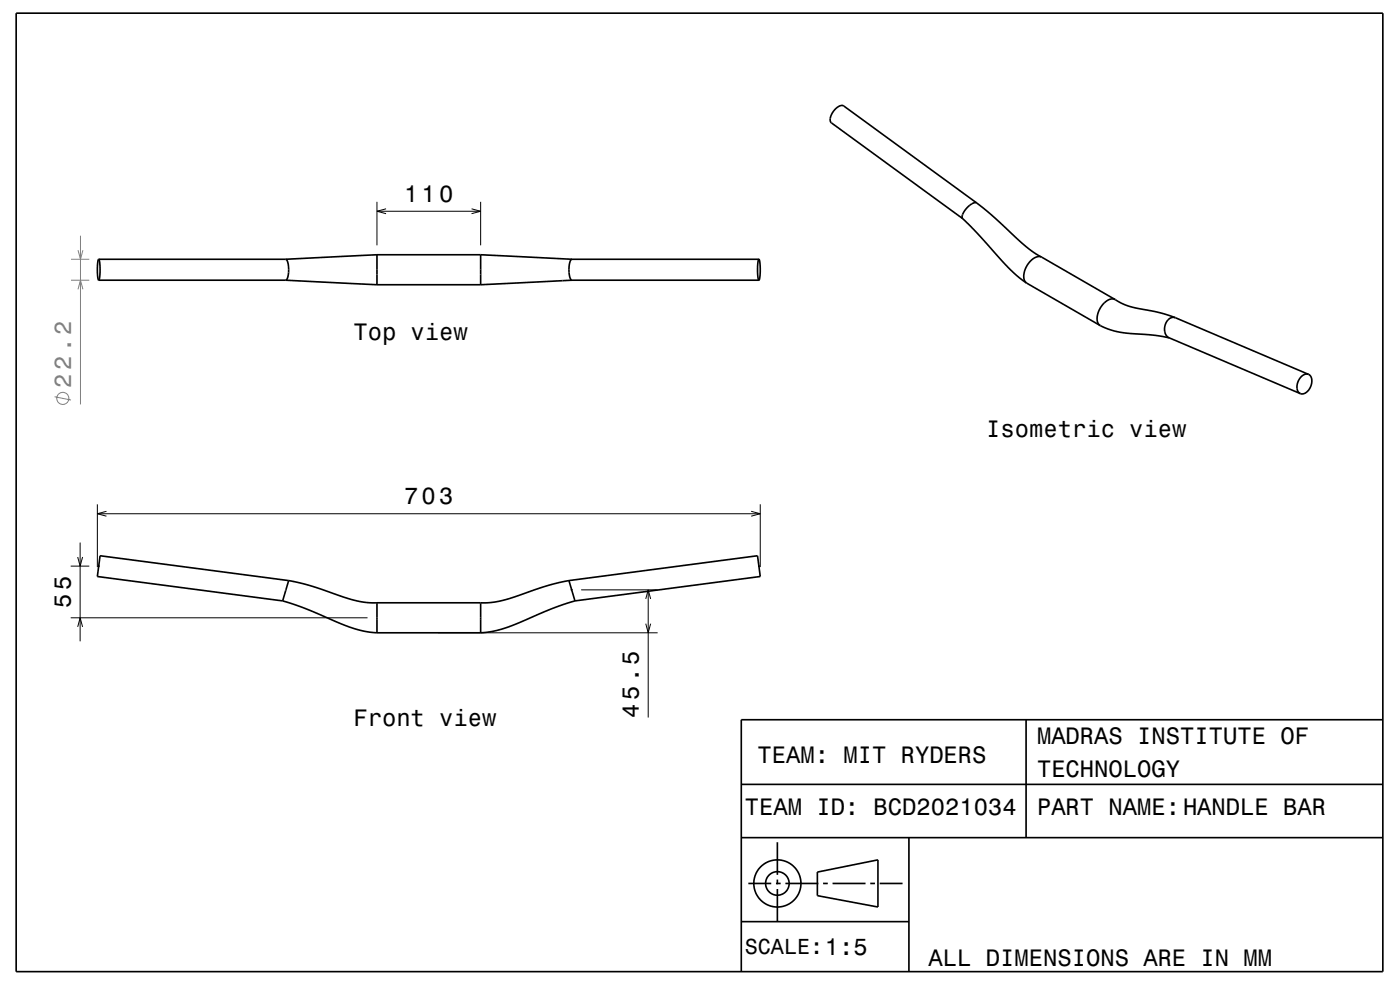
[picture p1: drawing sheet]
<svg xmlns="http://www.w3.org/2000/svg" width="297mm" height="210mm" viewBox="0 0 297 210" stroke-linecap="round" stroke-linejoin="round" font-family="sans-serif">
<g fill="none" stroke="#000" stroke-width=".21">
<path d="M80 42.8v9.2M80 44.8h22M81.9 44.3l-1.9 .5 1.9 .5M100 44.3l2 .5-2 .5M102 42.8v9.2M16.5 118.2l.5 1.9 .5-1.9M17 115.1v20.9M20.7 107v13.3M20.7 109h140.6M22.6 108.5l-1.9 .5 1.9 .5M159.3 108.5l2 .5-2 .5M161.3 107v13.3"/>
<path d="M15 131h63M15 120.1h3.9M16.5 133l.5-2 .5 2M93 134.2h46.5M123.3 125.1h16.2M137 132.3l.5 1.9 .5-1.9M137 127l.5-1.9 .5 1.9M137.5 125.1v27.1"/>
</g>
<g fill="none" stroke="#808080" stroke-width=".21">
<path d="M15.1 59.4h3.8M15.1 55h3.8M16.6 53.1l.5 1.9 .5-1.9M17.1 50v35.8M16.6 61.4l.5-2 .5 2M11.6 84.2l3.5 .7"/>
<circle cx="13.3" cy="84.5" r="1.28"/>
</g>
<g fill="none" stroke="#000" stroke-width=".35">
<path d="M3.4 2.8h290v203.3h-290zM20.9 55h39.7a3.6 3.6 0 0 1 .6 3.2l-.3 .9-.3 .3h-39.7M20.9 55a8.7 8.7 0 0 0 0 4.4M20.9 55a8.7 8.7 0 0 1 0 4.4M60.6 59.4l19.4 1M80 54l-19.4 1M80 54v6.4M80 54h22M102 54l19.3 1M102 54v6.4M121.3 55a3.7 3.7 0 0 0-.5 3.3l.2 .9 .3 .2M121.3 55h39.7"/>
<path d="M121.3 59.4h39.7M121.3 59.4l-19.3 1M161 55a8.7 8.7 0 0 1 0 4.4M161 55a8.7 8.7 0 0 0 0 4.4M207.2 43.1a3.1 3.1 0 0 0-2.7 1.9l-.4 .8a1 1 0 0 0 .7 1.1l3.3 3.4 5.7 6.4 2.1 1.9 1.9 1.4M207.2 43.1l-28.2-20.6a2.31 2.31 0 0 0-2.5 1.5l-.4 1.2 .2 .8 27.9 20.4M207.2 43.1h.1M207.2 43.1l3.7 3 6.6 6.1 2 1.5 1.5 .8M221 54.5a2.94 2.94 0 0 0-3.2 2 2.76 2.76 0 0 0 0 3.5M221 54.5l15.6 9M80 60.4h22M217.8 60l15.6 9.1"/>
<path d="M233.4 69.1l2 .8 2.5 .6 6.9 .6 3.3 .6M236.6 63.5a2.81 2.81 0 0 0-3.2 1.9 2.78 2.78 0 0 0 0 3.7M236.6 63.5l1.3 .8 1.8 .7 6.2 1.3 3.4 1.1M249.3 67.4a2.09 2.09 0 0 0-2.3 2.4l.1 .3a1.8 1.8 0 0 0 .9 1.5l27.9 11.9M249.3 67.4l28.3 12M277.6 79.4a2.37 2.37 0 0 1-.2 3.6 1.47 1.47 0 0 1-1.5 .5M277.6 79.4a2.33 2.33 0 0 0-2.4 2.4l-.1 .5a1.37 1.37 0 0 0 .8 1.2M60 127.5l4.5 1.5 9.8 4.1 3 .8 2.7 .3M61.2 123.2l4.5 1 9.7 3.2 2.3 .4 2.3 .1M61.2 123.2l-1.2 4.3M61.2 123.2l-40-5.3-.5 4.4 39.3 5.2M80 127.9v6.3"/>
<path d="M80 134.2h22M80 127.9h22M102 127.9v6.3M120.7 123.2l-4.5 1-9.6 3.2-2.4 .4-2.2 .1M120.7 123.2l1.3 4.3M120.7 123.2l40-5.3 .6 4.4-39.3 5.2M122 127.5l-4.6 1.5-9.8 4.1-3 .8-2.6 .3M217.7 152.7v25M293.4 152.7h-136.1v53.4M157.3 177.7h136.1M157.3 166.4h136.1M164.9 178.7v6.9"/>
<path d="M192.8 177.7v28.4M157.3 195.5h35.5M158.8 187.4h4.8M164.6 187.4h1M164.9 186.6v1M164.9 188.6v6.9M166.6 187.4h7M173.4 185l12.8-2.6v10l-12.8-2.4zM174.6 187.4h1M176.6 187.4h7M184.6 187.4h1M186.6 187.4h4.9"/>
<circle cx="164.9" cy="187.4" r="5"/>
<circle cx="164.9" cy="187.4" r="2.5"/>
</g>
<g fill="#000">
<path d="M20.8 119.9h.3v.4h-.3z" fill-rule="evenodd"/>
<path d="M121.1 124.9h.4v.4h-.4z" fill-rule="evenodd"/>
<path d="M160.8 119.9h.4v.4h-.4z" fill-rule="evenodd"/>
</g>
<g font-size="5">
<text x="85.7" y="42.8">110</text>
<text x="75" y="72.1">Top view</text>
<text x="209.2" y="92.7">Isometric view</text>
<text x="85.7" y="107">703</text>
<text x="15" y="129" transform="rotate(-90 15 129)">55</text>
<text x="75" y="153.9">Front view</text>
<text x="135.5" y="152.2" transform="rotate(-90 135.5 152.2)">45.5</text>
<text x="160.7" y="161.9">TEAM: MIT RYDERS</text>
<text x="220" y="157.9">MADRAS INSTITUTE OF</text>
<text x="220" y="164.9">TECHNOLOGY</text>
<text x="158" y="172.9">TEAM ID: BCD2021034</text>
<text x="220" y="172.9">PART NAME:HANDLE BAR</text>
<text x="197" y="204.9">ALL DIMENSIONS ARE IN MM</text>
</g>
<text font-size="5" fill="#808080" x="15.1" y="82.2" transform="rotate(-90 15.1 82.2)">22.2</text>
<text font-size="4.6" x="158" y="202.4">SCALE:1:5</text>
</svg>
